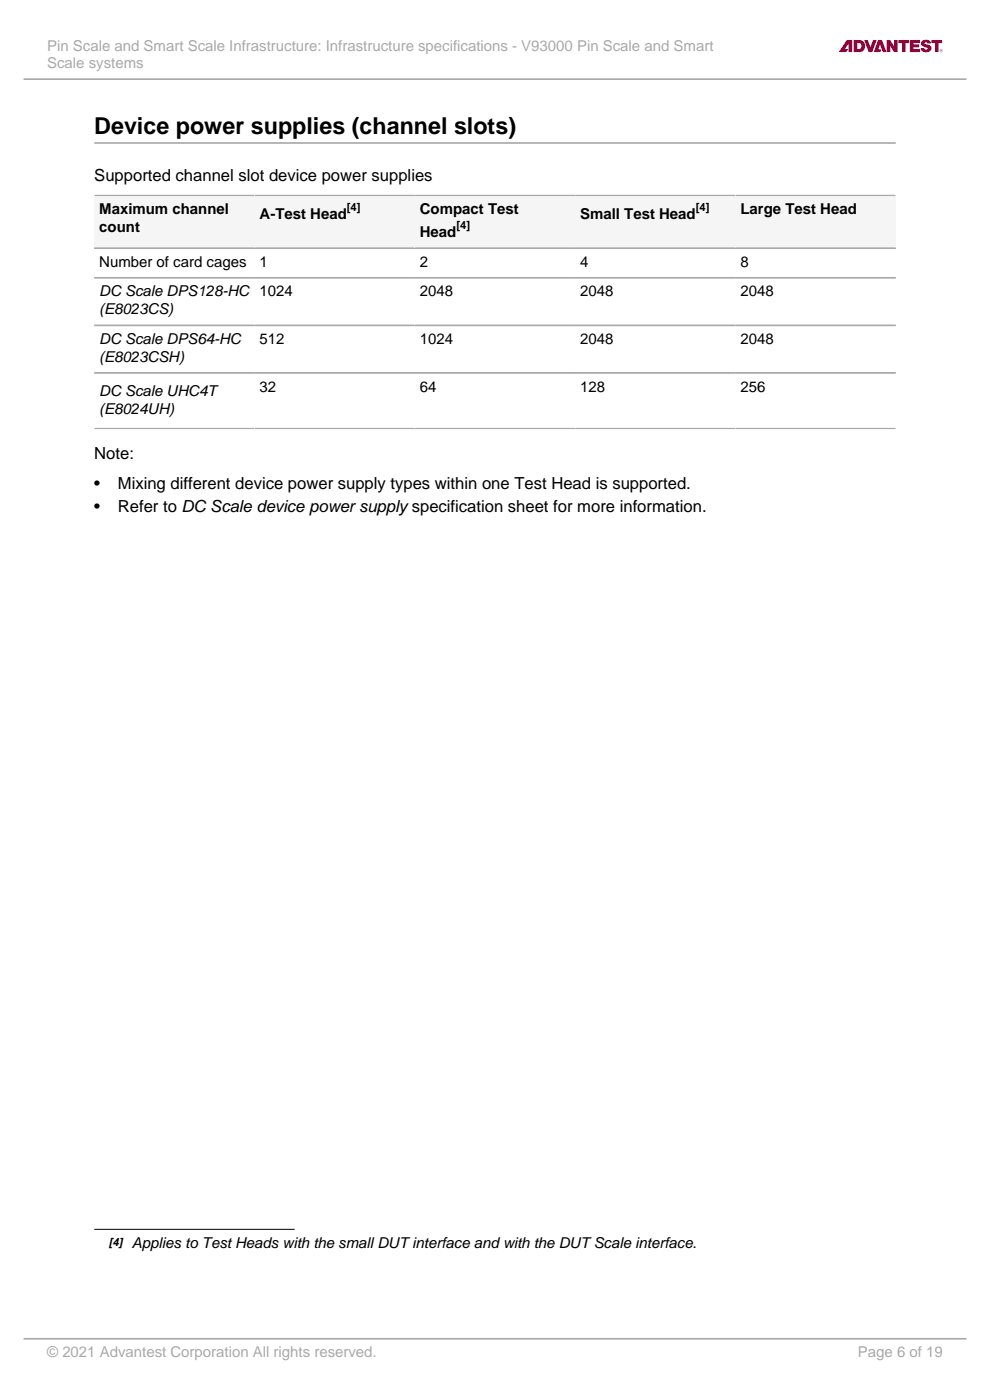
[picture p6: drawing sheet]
<svg xmlns="http://www.w3.org/2000/svg" width="210mm" height="297mm" viewBox="0 0 210 297" stroke-linecap="round" stroke-linejoin="round" font-family="sans-serif">
<path d="M5 16.8h200" fill="none" stroke="#a9a9a9" stroke-width=".35"/>
<g fill="#91003c">
<path d="M195.5 8.8a1.13 1.13 0 0 1 1.1-.4 1.13 1.13 0 0 1 .8 .8 .6 .6 0 0 1-.8-.1l-.4-.1-.1 .2 .4 .2a.88 .88 0 0 1 1.1 .9 .88 .88 0 0 1-1.2 .8 .76 .76 0 0 1-.8-.1 .76 .76 0 0 1-.2-.8h.7a.36 .36 0 0 0 .3 .3 .36 .36 0 0 0 .4-.3l-.5-.2a.87 .87 0 0 1-.8-1.2z"/>
<path d="M183.3 8.5h.8l.5 1.5 .6-1.5h.7l-.9 2.5h-.8z"/>
<path d="M186.3 8.5l.8 .1 .9 2.4h-.7l-.6-1.5-.4 1h.6l-.2 .5h-1.3z"/>
<path d="M188.1 8.5h.7l.8 1.3 .1-1.3h.7v2.5h-.7l-.9-1.2v1.2h-.7z"/>
<path d="M197.6 8.5h2.2v.6h-.7v1.9h-.8v-1.9h-.7z"/>
<path d="M190.6 8.5h2.2v.6h-.7v1.9h-.8v-1.9h-.7z"/>
<path d="M193 8.5h2.1v.6h-1.3v.3h1.1v.6h-1.1v.4h1.3v.6h-2.1z"/>
<path d="M179.6 8.6l1.1-.1v2.5h-.7v-1.7l-.8 1.1 .7 .1-.3 .5h-1.6z"/>
<path d="M181.8 9.1a.68 .68 0 0 1 .9 .7 .68 .68 0 0 1-.9 .6zM181.1 8.5v2.4l1 .1a1.29 1.29 0 0 0 1.4-1.2 1.29 1.29 0 0 0-1.4-1.3z"/>
<path d="M199.3 10.7a.35 .35 0 0 1 .7 0 .35 .35 0 0 1-.7 0zM199.3 10.7a.35 .35 0 0 0 .7 0 .35 .35 0 0 0-.7 0z"/>
<path d="M199.6 10.6l.1 .1zM199.5 10.5v.4l.1-.1 .2 .1v-.3z"/>
</g>
<path d="M20 30.3h170" fill="none" stroke="#a9a9a9" stroke-width=".35"/>
<path d="M20 41.6h34v10.9h-34z" fill="#f5f5f5"/>
<path d="M20 41.4h34M20 52.7h34" fill="none" stroke="#a9a9a9" stroke-width=".35"/>
<path d="M54 41.6h34v10.9h-34z" fill="#f5f5f5"/>
<path d="M54 52.7h34M54 41.4h34" fill="none" stroke="#a9a9a9" stroke-width=".35"/>
<path d="M88 41.6h34v10.9h-34z" fill="#f5f5f5"/>
<path d="M88 52.7h34M88 41.4h34" fill="none" stroke="#a9a9a9" stroke-width=".35"/>
<path d="M122 41.6h34v10.9h-34z" fill="#f5f5f5"/>
<path d="M122 52.7h34M122 41.4h34" fill="none" stroke="#a9a9a9" stroke-width=".35"/>
<path d="M156 41.6h34v10.9h-34z" fill="#f5f5f5"/>
<path d="M156 52.7h34M156 41.4h34" fill="none" stroke="#a9a9a9" stroke-width=".35"/>
<path d="M20 52.8h34v6h-34z" fill="#fff"/>
<path d="M20 52.7h34M20 58.9h34" fill="none" stroke="#a9a9a9" stroke-width=".35"/>
<path d="M54 52.8h34v6h-34z" fill="#fff"/>
<path d="M54 58.9h34M54 52.7h34" fill="none" stroke="#a9a9a9" stroke-width=".35"/>
<path d="M88 52.8h34v6h-34z" fill="#fff"/>
<path d="M88 58.9h34M88 52.7h34" fill="none" stroke="#a9a9a9" stroke-width=".35"/>
<path d="M122 52.8h34v6h-34z" fill="#fff"/>
<path d="M122 58.9h34M122 52.7h34" fill="none" stroke="#a9a9a9" stroke-width=".35"/>
<path d="M156 52.8h34v6h-34z" fill="#fff"/>
<path d="M156 58.9h34M156 52.7h34" fill="none" stroke="#a9a9a9" stroke-width=".35"/>
<path d="M20 59.1h34v9.7h-34z" fill="#fff"/>
<path d="M20 58.9h34M20 69h34" fill="none" stroke="#a9a9a9" stroke-width=".35"/>
<path d="M54 59.1h34v9.7h-34z" fill="#fff"/>
<path d="M54 58.9h34M54 69h34" fill="none" stroke="#a9a9a9" stroke-width=".35"/>
<path d="M88 59.1h34v9.7h-34z" fill="#fff"/>
<path d="M88 58.9h34M88 69h34" fill="none" stroke="#a9a9a9" stroke-width=".35"/>
<path d="M122 59.1h34v9.7h-34z" fill="#fff"/>
<path d="M122 58.9h34M122 69h34" fill="none" stroke="#a9a9a9" stroke-width=".35"/>
<path d="M156 59.1h34v9.7h-34z" fill="#fff"/>
<path d="M156 58.9h34M156 69h34" fill="none" stroke="#a9a9a9" stroke-width=".35"/>
<path d="M20 69.2h34v9.7h-34z" fill="#fff"/>
<path d="M20 69h34M20 79.1h34" fill="none" stroke="#a9a9a9" stroke-width=".35"/>
<path d="M54 69.2h34v9.7h-34z" fill="#fff"/>
<path d="M54 79.1h34M54 69h34" fill="none" stroke="#a9a9a9" stroke-width=".35"/>
<path d="M88 69.2h34v9.7h-34z" fill="#fff"/>
<path d="M88 79.1h34M88 69h34" fill="none" stroke="#a9a9a9" stroke-width=".35"/>
<path d="M122 69.2h34v9.7h-34z" fill="#fff"/>
<path d="M122 79.1h34M122 69h34" fill="none" stroke="#a9a9a9" stroke-width=".35"/>
<path d="M156 69.2h34v9.7h-34z" fill="#fff"/>
<path d="M156 79.1h34M156 69h34" fill="none" stroke="#a9a9a9" stroke-width=".35"/>
<path d="M20 79.3h34v11.4h-34z" fill="#fff"/>
<path d="M20 79.1h34M20 90.9h34" fill="none" stroke="#a9a9a9" stroke-width=".35"/>
<path d="M54 79.3h34v11.4h-34z" fill="#fff"/>
<path d="M54 79.1h34M54 90.9h34" fill="none" stroke="#a9a9a9" stroke-width=".35"/>
<path d="M88 79.3h34v11.4h-34z" fill="#fff"/>
<path d="M88 79.1h34M88 90.9h34" fill="none" stroke="#a9a9a9" stroke-width=".35"/>
<path d="M122 79.3h34v11.4h-34z" fill="#fff"/>
<path d="M122 79.1h34M122 90.9h34" fill="none" stroke="#a9a9a9" stroke-width=".35"/>
<path d="M156 79.3h34v11.4h-34z" fill="#fff"/>
<path d="M156 79.1h34M156 90.9h34M5 284h200" fill="none" stroke="#a9a9a9" stroke-width=".35"/>
<path d="M20 260.8h42.5" fill="none" stroke="#000" stroke-width=".21"/>
<text font-size="4.9" x="20" y="28.5">Device power supplies (channel slots)</text>
<g font-size="3.5">
<text x="20" y="38.5">Supported channel slot device power supplies</text>
<text x="20" y="97.4">Note:</text>
<text x="20" y="103.8">•</text>
<text x="25" y="103.8">Mixing different device power supply types within one Test Head is supported.</text>
<text x="20" y="108.6">•</text>
<text x="25" y="108.6">Refer to DC Scale device power supply specification sheet for more information.</text>
</g>
<g font-size="3.2" fill="#a9a9a9">
<text x="10" y="10.7">Pin Scale and Smart Scale Infrastructure: Infrastructure specifications - V93000 Pin Scale and Smart</text>
<text x="10" y="14.5">Scale systems</text>
<text x="10" y="287.9">© 2021 Advantest Corporation All rights reserved.</text>
<text x="182" y="287.9">Page 6 of 19</text>
</g>
<g font-size="3.2">
<text x="21.1" y="45.4">Maximum channel</text>
<text x="55.1" y="46.5">A-Test Head</text>
<text x="89.1" y="45.4">Compact Test</text>
<text x="123.1" y="46.5">Small Test Head</text>
<text x="157.1" y="45.4">Large Test Head</text>
<text x="21.1" y="49.2">count</text>
<text x="89.1" y="50.3">Head</text>
<text x="21.1" y="56.6">Number of card cages</text>
<text x="55.1" y="56.6">1</text>
<text x="89.1" y="56.6">2</text>
<text x="123.1" y="56.6">4</text>
<text x="157.1" y="56.6">8</text>
<text x="21.1" y="62.9">DC Scale DPS128-HC</text>
<text x="55.1" y="62.9">1024</text>
<text x="89.1" y="62.9">2048</text>
<text x="123.1" y="62.9">2048</text>
<text x="157.1" y="62.9">2048</text>
<text x="21.1" y="66.7">(E8023CS)</text>
<text x="21.1" y="73">DC Scale DPS64-HC</text>
<text x="21.1" y="76.8">(E8023CSH)</text>
<text x="55.1" y="73">512</text>
<text x="89.1" y="73">1024</text>
<text x="123.1" y="73">2048</text>
<text x="157.1" y="73">2048</text>
<text x="21.1" y="83.9">DC Scale UHC4T</text>
<text x="55.1" y="83.1">32</text>
<text x="89.1" y="83.1">64</text>
<text x="123.1" y="83.1">128</text>
<text x="157.1" y="83.1">256</text>
<text x="21.1" y="87.7">(E8024UH)</text>
<text x="28" y="264.8">Applies to Test Heads with the small DUT interface and with the DUT Scale interface.</text>
</g>
<g font-size="2.4">
<text x="73.6" y="44.8">[4]</text>
<text x="147.6" y="44.8">[4]</text>
<text x="96.8" y="48.6">[4]</text>
<text x="23.1" y="264.2">[4]</text>
</g>
</svg>
